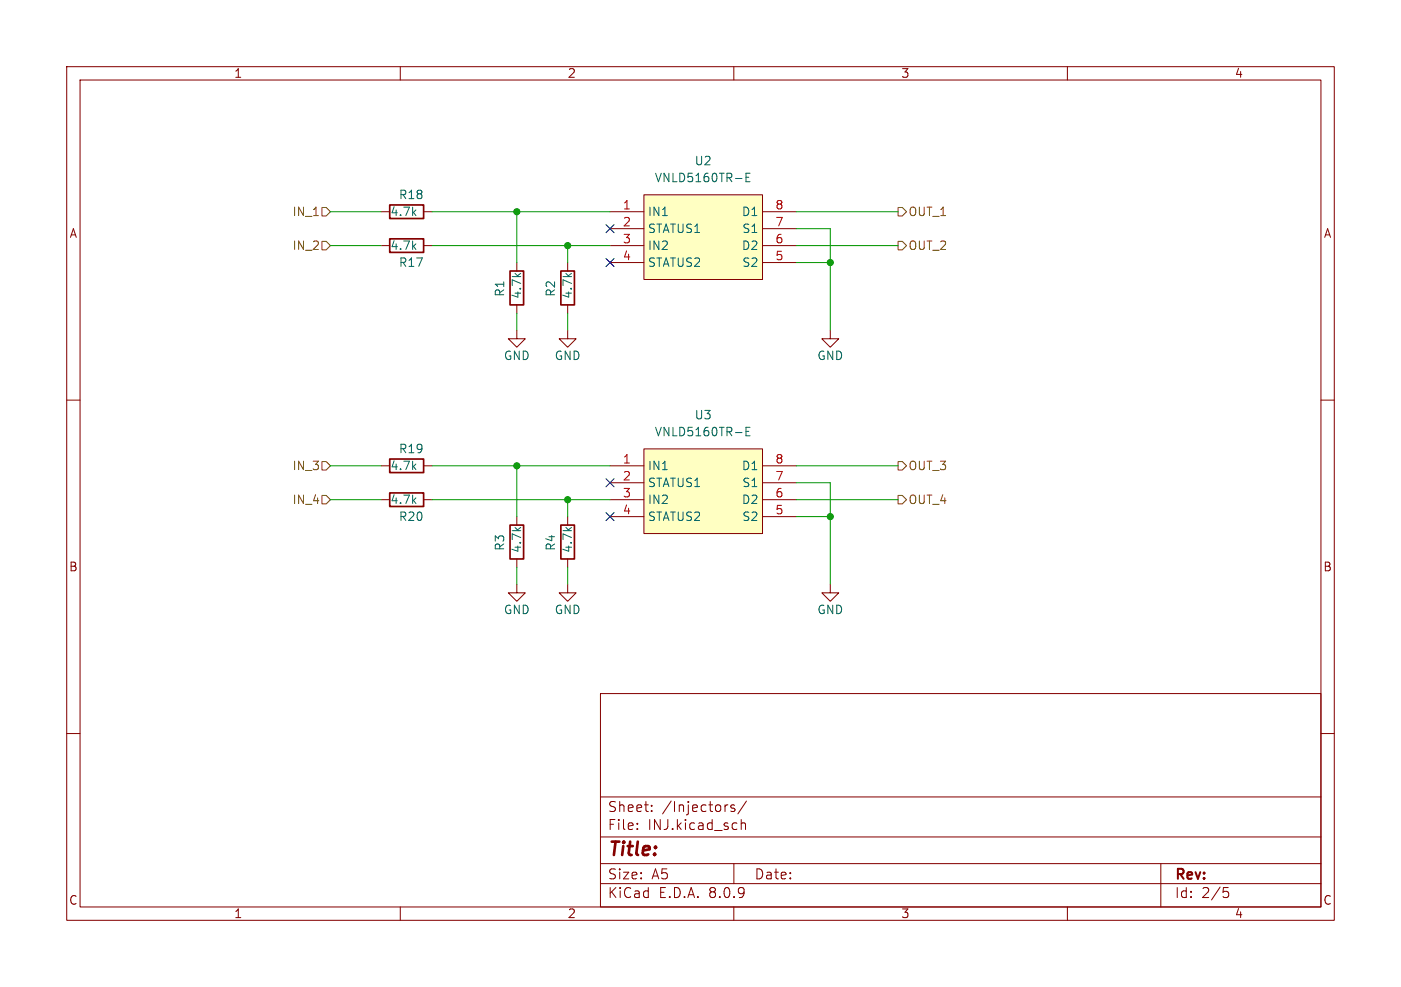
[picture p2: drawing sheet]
<svg xmlns="http://www.w3.org/2000/svg" width="210mm" height="148mm" viewBox="0 0 210 148" stroke-linecap="round" stroke-linejoin="round" font-family="sans-serif">
<g fill="none" stroke="#840000" stroke-width=".15">
<path d="M10 10h190v128h-190zM12 12h186v124h-186zM60 10v2M110 10v2M160 10v2M10 60h2M77.5 77.5v1.2M85.1 77.5v1.2M198 60h2M77.5 87.6v1.3h1.2l-1.2 1.3-1.3-1.3h1.3M77.5 83.8v1.3M85.1 87.6v1.3h1.3l-1.3 1.3-1.3-1.3h1.3"/>
<path d="M85.1 83.8v1.3M124.5 87.6v1.3h1.2l-1.2 1.3-1.3-1.3h1.3M10 110h2M90 104h108v32h-108zM90 119.5h108M198 110h2M60 136v2M90 132.5h108M90 129.5h108M90 125.5h108M95.5 124.2v.2M95.5 123.5v.1"/>
<path d="M97.7 121.5v.2M97.7 120.8v.1M109 120.7h.1M110 136v2M110 129.5v3M110.1 120.8l-.3-.1-.3 .2 .1 .2 .5 .2v.3h-.6M111.1 122.9v1.5M111.1 123.5a.37 .37 0 0 1 .7 .1v.8M111.9 120.1l-1.3 1.9M160 136v2M174 129.5v6.5M183.4 133.1h.7"/>
<path d="M183.5 133.7h.4l.3 .2v.4l-.2 .2-.5 .1"/>
</g>
<path d="M76.5 78.7h2v5.1h-2zM84.1 78.7h2v5.1h-2z" fill="none" stroke="#840000" stroke-width=".25"/>
<path d="M96.5 29.2h17.8v12.7h-17.8z" fill="#ffffc2"/>
<g fill="none" stroke="#840000" stroke-width=".15">
<path d="M85.1 39.4v1.2M91.4 31.8h5.1M91.4 34.3h5.1M91.4 36.8h5.1M91.4 39.4h5.1M96.5 29.2h17.8v12.7h-17.8zM114.3 31.8h5.1M114.3 34.3h5.1M114.3 36.8h5.1M114.3 39.4h5.1M77.5 49.5v1.3h1.2l-1.2 1.3-1.3-1.3h1.3M85.1 49.5v1.3h1.3l-1.3 1.3-1.3-1.3h1.3"/>
<path d="M85.1 45.7v1.3M57.1 74.9h1.3M57.1 69.9h1.3M63.5 74.9h1.3M63.5 69.9h1.3"/>
</g>
<path d="M111.8 26.6h.4M112.4 26h-.6v1.2h.6" fill="none" stroke="#006464" stroke-width=".15"/>
<path d="M84.1 40.6h2v5.1h-2zM58.4 73.9h5.1v2h-5.1zM58.4 68.8h5.1v2.1h-5.1z" fill="none" stroke="#840000" stroke-width=".25"/>
<path d="M96.5 67.3h17.8v12.7h-17.8z" fill="#ffffc2"/>
<g fill="none" stroke="#840000" stroke-width=".15">
<path d="M57.1 36.8h1.3M57.1 31.8h1.3M63.5 36.8h1.3M63.5 31.8h1.3M77.5 39.4v1.2M77.5 45.7v1.3M124.5 49.5v1.3h1.2l-1.2 1.3-1.3-1.3h1.3M91.4 69.9h5.1M91.4 72.4h5.1M91.4 74.9h5.1M91.4 77.5h5.1M96.5 67.3h17.8v12.7h-17.8z"/>
<path d="M114.3 69.9h5.1M114.3 72.4h5.1M114.3 74.9h5.1M114.3 77.5h5.1"/>
</g>
<path d="M111.8 64.7h.4M112.4 64.1h-.6v1.2h.6" fill="none" stroke="#006464" stroke-width=".15"/>
<path d="M58.4 35.8h5.1v2h-5.1zM58.4 30.7h5.1v2.1h-5.1zM76.5 40.6h2v5.1h-2z" fill="none" stroke="#840000" stroke-width=".25"/>
<path d="M48.3 31.1h.6l.6 .7-.6 .6h-.6zM48.3 36.2h.6l.6 .6-.6 .7h-.6zM134.6 36.2h.7l.6 .6-.6 .7h-.7zM134.6 31.1h.7l.6 .7-.6 .6h-.7zM48.3 69.2h.6l.6 .7-.6 .6h-.6zM48.3 74.3h.6l.6 .6-.6 .7h-.6zM134.6 74.3h.7l.6 .6-.6 .7h-.7zM134.6 69.2h.7l.6 .7-.6 .6h-.7z" fill="none" stroke="#725600" stroke-width=".15"/>
<g fill="none" stroke="#009600" stroke-width=".15">
<path d="M49.5 36.8h7.6M49.5 31.8h7.6M64.8 36.8h26.6M64.8 31.8h26.6M77.5 31.8v7.6M85.1 36.8v2.6M119.4 34.3h5.1v15.2M119.4 39.4h5.1M119.4 36.8h15.2M119.4 31.8h15.2M77.5 47v2.5M85.1 47v2.5"/>
<path d="M49.5 74.9h7.6M49.5 69.9h7.6M64.8 74.9h26.6M64.8 69.9h26.6M77.5 69.9v7.6M85.1 74.9v2.6M119.4 74.9h15.2M119.4 72.4h5.1v15.2M119.4 69.9h15.2M119.4 77.5h5.1M77.5 85.1v2.5M85.1 85.1v2.5"/>
</g>
<path d="M90.8 38.8l1.2 1.2M90.8 33.7l1.2 1.2M92 38.8l-1.2 1.2M92 33.7l-1.2 1.2M90.8 71.8l1.2 1.2M90.8 76.9l1.2 1.2M92 71.8l-1.2 1.2M92 76.9l-1.2 1.2" fill="none" stroke="#000084" stroke-width=".15"/>
<g fill="#009600" stroke="#009600" stroke-width=".15">
<circle cx="85.1" cy="74.9" r=".46"/>
<circle cx="77.5" cy="69.9" r=".46"/>
<circle cx="77.5" cy="31.8" r=".46"/>
<circle cx="85.1" cy="36.8" r=".46"/>
<circle cx="124.5" cy="39.4" r=".46"/>
<circle cx="124.5" cy="77.5" r=".46"/>
</g>
<text font-size="2.8" fill="#840000" x="91" y="128.9">Title:</text>
<g font-size="2.1" fill="#840000">
<text x="91" y="124.7">File:</text>
<text x="91" y="122">Sheet:</text>
<text x="97.1" y="124.7">INJ.kicad_sch</text>
<text x="99.2" y="122">/Injectors/</text>
<text x="91" y="134.9">KiCad</text>
<text x="91" y="132.1">Size:</text>
<text x="97.7" y="132.1">A5</text>
<text x="98.7" y="134.9">E.D.A.</text>
<text x="106.3" y="134.9">8.0.9</text>
<text x="113" y="132.1">Date:</text>
<text x="176" y="132.3">Rev:</text>
<text x="176" y="134.9">Id:</text>
<text x="180.1" y="134.9">2/5</text>
</g>
<g font-size="1.8" fill="#840000">
<text x="35" y="11.9">1</text>
<text x="85" y="11.9">2</text>
<text x="135" y="11.9">3</text>
<text x="185" y="11.9">4</text>
<text x="10.3" y="35.9">A</text>
<text x="198.4" y="35.9">A</text>
<text x="10.3" y="85.9">B</text>
<text x="198.3" y="85.9">B</text>
<text x="10.3" y="135.9">C</text>
<text x="35" y="137.9">1</text>
<text x="85" y="137.9">2</text>
<text x="135" y="137.9">3</text>
<text x="185" y="137.9">4</text>
<text x="198.3" y="135.9">C</text>
</g>
<g font-size="1.8" fill="#006464">
<text x="98.1" y="27.5">VNLD5160TR-E</text>
<text x="104" y="25">U2</text>
<text x="58.4" y="32.6">4.7k</text>
<text x="59.7" y="30.1">R18</text>
<text x="97" y="32.6">IN1</text>
<text x="97" y="35.2">STATUS1</text>
<text x="111.1" y="32.6">D1</text>
<text x="111.2" y="35.2">S1</text>
<text x="58.4" y="37.7">4.7k</text>
<text x="59.7" y="40.2">R17</text>
<text x="97" y="37.7">IN2</text>
<text x="97" y="40.2">STATUS2</text>
<text x="111.1" y="37.7">D2</text>
<text x="111.2" y="40.2">S2</text>
<text x="75.8" y="44.6" transform="rotate(-90 75.8 44.6)">R1</text>
<text x="78.3" y="44.9" transform="rotate(-90 78.3 44.9)">4.7k</text>
<text x="83.4" y="44.6" transform="rotate(-90 83.4 44.6)">R2</text>
<text x="86" y="44.9" transform="rotate(-90 86 44.9)">4.7k</text>
<text x="75.4" y="54.2">GND</text>
<text x="83.1" y="54.2">GND</text>
<text x="122.4" y="54.2">GND</text>
<text x="98.1" y="65.6">VNLD5160TR-E</text>
<text x="104" y="63.1">U3</text>
<text x="58.4" y="70.7">4.7k</text>
<text x="59.7" y="68.2">R19</text>
<text x="97" y="70.7">IN1</text>
<text x="111.1" y="70.7">D1</text>
<text x="58.4" y="75.8">4.7k</text>
<text x="97" y="73.3">STATUS1</text>
<text x="97" y="75.8">IN2</text>
<text x="111.1" y="75.8">D2</text>
<text x="111.2" y="73.3">S1</text>
<text x="59.7" y="78.3">R20</text>
<text x="75.8" y="82.7" transform="rotate(-90 75.8 82.7)">R3</text>
<text x="78.3" y="83" transform="rotate(-90 78.3 83)">4.7k</text>
<text x="83.4" y="82.7" transform="rotate(-90 83.4 82.7)">R4</text>
<text x="86" y="83" transform="rotate(-90 86 83)">4.7k</text>
<text x="97" y="78.3">STATUS2</text>
<text x="111.2" y="78.3">S2</text>
<text x="75.4" y="92.3">GND</text>
<text x="83.1" y="92.3">GND</text>
<text x="122.4" y="92.3">GND</text>
</g>
<g font-size="1.8" fill="#725600">
<text x="43.8" y="32.6">IN_1</text>
<text x="136.1" y="32.6">OUT_1</text>
<text x="43.8" y="37.7">IN_2</text>
<text x="136.1" y="37.7">OUT_2</text>
<text x="43.8" y="70.7">IN_3</text>
<text x="136.1" y="70.7">OUT_3</text>
<text x="43.8" y="75.8">IN_4</text>
<text x="136.1" y="75.8">OUT_4</text>
</g>
<g font-size="1.8" fill="#a90000">
<text x="93.3" y="31.5">1</text>
<text x="93.3" y="34">2</text>
<text x="116.1" y="34">7</text>
<text x="116.1" y="31.5">8</text>
<text x="93.3" y="36.6">3</text>
<text x="93.3" y="39.1">4</text>
<text x="116.1" y="39.1">5</text>
<text x="116.1" y="36.6">6</text>
<text x="93.3" y="69.6">1</text>
<text x="116.1" y="69.6">8</text>
<text x="93.3" y="72.1">2</text>
<text x="93.3" y="74.7">3</text>
<text x="93.3" y="77.2">4</text>
<text x="116.1" y="77.2">5</text>
<text x="116.1" y="74.7">6</text>
<text x="116.1" y="72.1">7</text>
</g>
</svg>
